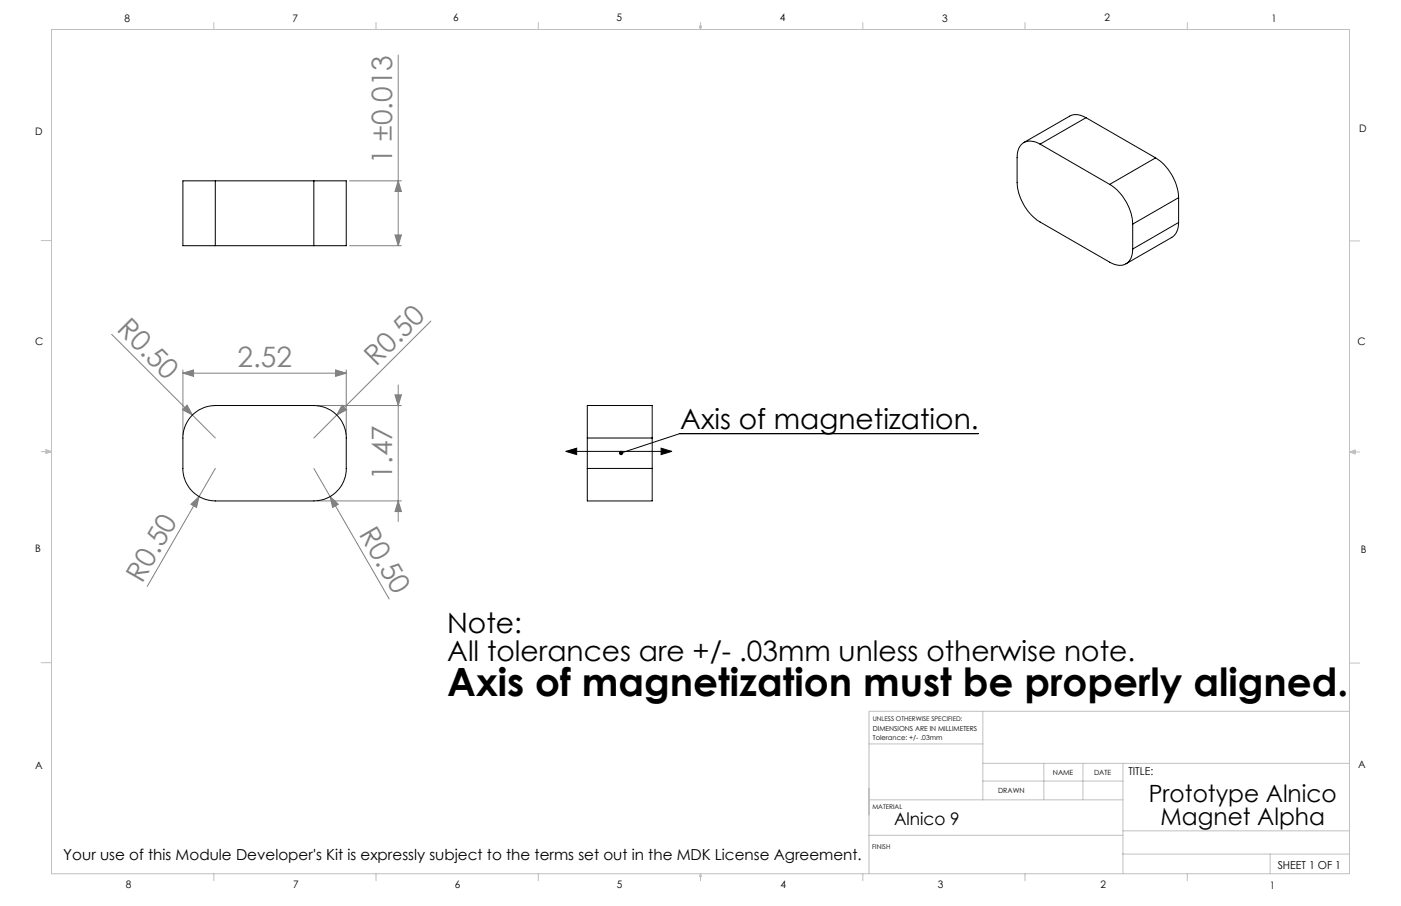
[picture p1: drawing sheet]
<svg xmlns="http://www.w3.org/2000/svg" width="432mm" height="279mm" viewBox="0 0 432 279" stroke-linecap="round" stroke-linejoin="round" font-family="sans-serif">
<path d="M174.4 139.2l3.3-1v2zM174.4 139.2h32.6M203.8 138.2l3.2 1-3.2 1zM301.6 133.7h-92l-18.2 6" fill="none" stroke="#000" stroke-width=".31"/>
<g fill="none" stroke="#808080" stroke-width=".31">
<path d="M122.7 17v58.8M107.7 55.8h16M122.7 55.8l1 3.3h-2zM107.7 75.8h16M121.7 72.5h2l-1 3.3zM132.8 99l-29 29M34.4 103.1l24.9 24.9M56.4 115.1l3.3-1v2zM56.4 114.1v20M56.4 115.1h50.3M103.4 114.1l3.3 1-3.3 1zM106.7 114.1v20"/>
<path d="M122.7 118.7v42.1M56.3 126.4l1.4-1.4 1.6 3zM59.3 128l7.1 7.1M97.7 125.1h26M103.8 128l-7.1 7.1M105.4 125l1.5 1.4-3.1 1.6zM121.7 121.8h2l-1 3.3zM58.8 155.5l2.5-2.4-.7 3.4zM61.3 153.1l-15.9 27.8M66.4 144.5l-5.1 8.6M96.7 144.5l23.2 40.2M97.7 154.5h26"/>
<path d="M101.7 153.1l2.5 2.4-1.7 1zM122.7 154.5l1 3.3h-2z"/>
</g>
<g fill="none" stroke="#c0c0c0" stroke-width=".31">
<path d="M15.9 9.1h400v260.4h-400zM65.9 6.9v2.2M115.9 6.9v2.2M165.9 6.9v2.2M215.6 8h.6l-.3 1.1zM215.7 8l.2 1.1M215.9 6.9v2.2M216 8l-.1 1.1M265.9 6.9v2.2M315.9 6.9v2.2M365.9 6.9v2.2M12.7 74.2h3.2"/>
<path d="M415.9 74.3h3.2M12.7 139.3h3.2M14.2 139.1l1.7 .2M14.2 138.7l1.7 .6-1.7 .5zM15.9 139.3l-1.7 .3M415.9 139.4h3.2M415.9 139.4l1.8-.6v1.2zM415.9 139.4l1.8 .3M417.7 139.2l-1.8 .2M12.7 204.4h3.2M302.9 219.4v27.3M415.9 219.4h-148.1v50.1"/>
<path d="M415.9 204.5h3.2M267.8 229.4h35.1M302.9 235.4h113M321.7 235.4v11.3M333.8 235.4v11.3M346.1 235.4v34.1M267.8 246.7h78.3M267.8 243.1v8.2M302.9 240.9h43.2M346.1 256.2h69.8M346.1 257.6l-78.3 .1M65.9 269.5v2.1"/>
<path d="M115.9 269.5v2.1M165.9 269.5v2.1M215.9 269.5l.3 .8h-.6zM215.9 269.5v2.1M265.9 269.5v2.1M315.9 269.5v2.1M345.9 263.4h70M365.9 269.5v2.1M391.5 263.4v6.1"/>
</g>
<g fill="#000">
<path d="M190.9 139.2a.68 .68 0 0 1 1.1 .1 .68 .68 0 0 1-.3 1 .68 .68 0 0 1-.9-.4l.6-.2-.6 .2z"/>
<path d="M203.8 138.2l3.2 1-3.2 1zM174.4 139.2l3.3-1v2z"/>
</g>
<g fill="#808080">
<path d="M56.3 126.4l1.4-1.4 1.6 3z"/>
<path d="M105.4 125l1.5 1.4-3.1 1.6z"/>
<path d="M58.8 155.5l2.5-2.4-.7 3.4z"/>
<path d="M101.7 153.1l2.5 2.4-1.7 1z"/>
<path d="M56.4 115.1l3.3-1v2zM103.4 114.1l3.3 1-3.3 1z"/>
<path d="M121.7 72.5h2l-1 3.3zM122.7 55.8l1 3.3h-2z"/>
<path d="M121.7 121.8h2l-1 3.3zM122.7 154.5l1 3.3h-2z"/>
</g>
<g fill="none" stroke="#000" stroke-width=".31">
<path d="M334.7 36.3a4.9 4.9 0 0 0-5-.5l-14.1 8.2M334.7 36.3l-14.1 8.2M334.7 36.3l21.5 12.4M66.4 55.8h-10v20h10M66.4 55.8v20M66.4 55.8h30.3M96.7 55.8h10v20h-10M96.7 55.8v20M320.6 44.5a4.3 4.3 0 0 0-6.4 .9l-.5 1.2-.2 1.4v8.2a15.7 15.7 0 0 0 7.1 12.3l21.4 12.4a4.3 4.3 0 0 0 6.4-.9l.5-1.2 .2-2M320.6 44.5l21.4 12.4M342 56.9a15.6 15.6 0 0 1 7.1 12.2M356.2 48.7a15.7 15.7 0 0 1 7.1 12.3"/>
<path d="M356.2 48.7l-14.2 8.2M66.4 75.8h30.3M349.1 69.1v7.7M363.3 68.6a5.1 5.1 0 0 1-2.1 4.6l-14.2 8.2M363.3 61l-14.2 8.1M363.3 61v7.6M363.3 68.6l-14.2 8.2M59.3 128a10.2 10.2 0 0 1 7.1-2.9h30.3a10 10 0 0 1 10 10v9.4a10 10 0 0 1-10 10h-30.3a10 10 0 0 1-10-10v-9.4a9.8 9.8 0 0 1 2.9-7.1zM181 135.1v-10h20v10M181 135.1h20M181 135.1v9.4M201 135.1v9.4"/>
<path d="M181 144.5v10h20v-10M181 144.5h20"/>
</g>
<text font-size="12" x="137.8" y="214.7">Axis of magnetization must be properly aligned.</text>
<g font-size="8.7" fill="#808080">
<text x="120.9" y="50.5" transform="rotate(-90 120.9 50.5)">1 ±0.013</text>
<text x="35.7" y="101.8" transform="rotate(45 35.7 101.8)">R0.50</text>
<text x="73.2" y="113.2">2.52</text>
<text x="115.9" y="113.3" transform="rotate(-45 115.9 113.3)">R0.50</text>
<text x="120.9" y="148" transform="rotate(-90 120.9 148)">1.47</text>
<text x="110.5" y="164.7" transform="rotate(60 110.5 164.7)">R0.50</text>
<text x="43.8" y="179.9" transform="rotate(-60 43.8 179.9)">R0.50</text>
</g>
<g font-size="8.7">
<text x="209.7" y="132.4">Axis of magnetization.</text>
<text x="137.8" y="195.3">Note:</text>
<text x="137.8" y="203.7">All tolerances are +/- .03mm unless otherwise note.</text>
</g>
<g font-size="7.3">
<text x="354.1" y="247.4">Prototype Alnico</text>
<text x="357.7" y="254.4">Magnet Alpha</text>
</g>
<text font-size="5.3" x="275.5" y="254.4">Alnico 9</text>
<text font-size="4.7" x="19.5" y="265.1">Your use of this Module Developer's Kit is expressly subject to the terms set out in the MDK License Agreement.</text>
<g font-size="3.4">
<text x="347.8" y="239">TITLE:</text>
<text x="393.8" y="267.9">SHEET 1 OF 1</text>
</g>
<g font-size="3.2">
<text x="38.3" y="6.7">8</text>
<text x="90.2" y="6.7">7</text>
<text x="139.7" y="6.5">6</text>
<text x="190" y="6.5">5</text>
<text x="240.4" y="6.5">4</text>
<text x="290.4" y="6.7">3</text>
<text x="340.4" y="6.5">2</text>
<text x="391.9" y="6.7">1</text>
<text x="10.9" y="41.6">D</text>
<text x="418.9" y="40.7">D</text>
<text x="10.9" y="106.3">C</text>
<text x="418.4" y="106.4">C</text>
<text x="10.8" y="170.2">B</text>
<text x="419.4" y="170.6">B</text>
<text x="10.8" y="237.2">A</text>
<text x="418.6" y="236.8">A</text>
<text x="38.8" y="273.8">8</text>
<text x="90.4" y="273.8">7</text>
<text x="140.2" y="273.8">6</text>
<text x="190.1" y="273.9">5</text>
<text x="240.5" y="273.8">4</text>
<text x="289" y="273.9">3</text>
<text x="339.1" y="273.8">2</text>
<text x="391.4" y="274.1">1</text>
</g>
<g font-size="2.2">
<text x="324.5" y="239">NAME</text>
<text x="337.2" y="239">DATE</text>
<text x="307.6" y="244.5">DRAWN</text>
</g>
<g font-size="2.1">
<text x="269" y="225.6">DIMENSIONS ARE IN MILLIMETERS</text>
<text x="269" y="228.2">Tolerance: +/- .03mm</text>
</g>
<g font-size="2">
<text x="269" y="222.2">UNLESS OTHERWISE SPECIFIED:</text>
<text x="268.9" y="249.5">MATERIAL</text>
<text x="268.8" y="261.7">FINISH</text>
</g>
</svg>
